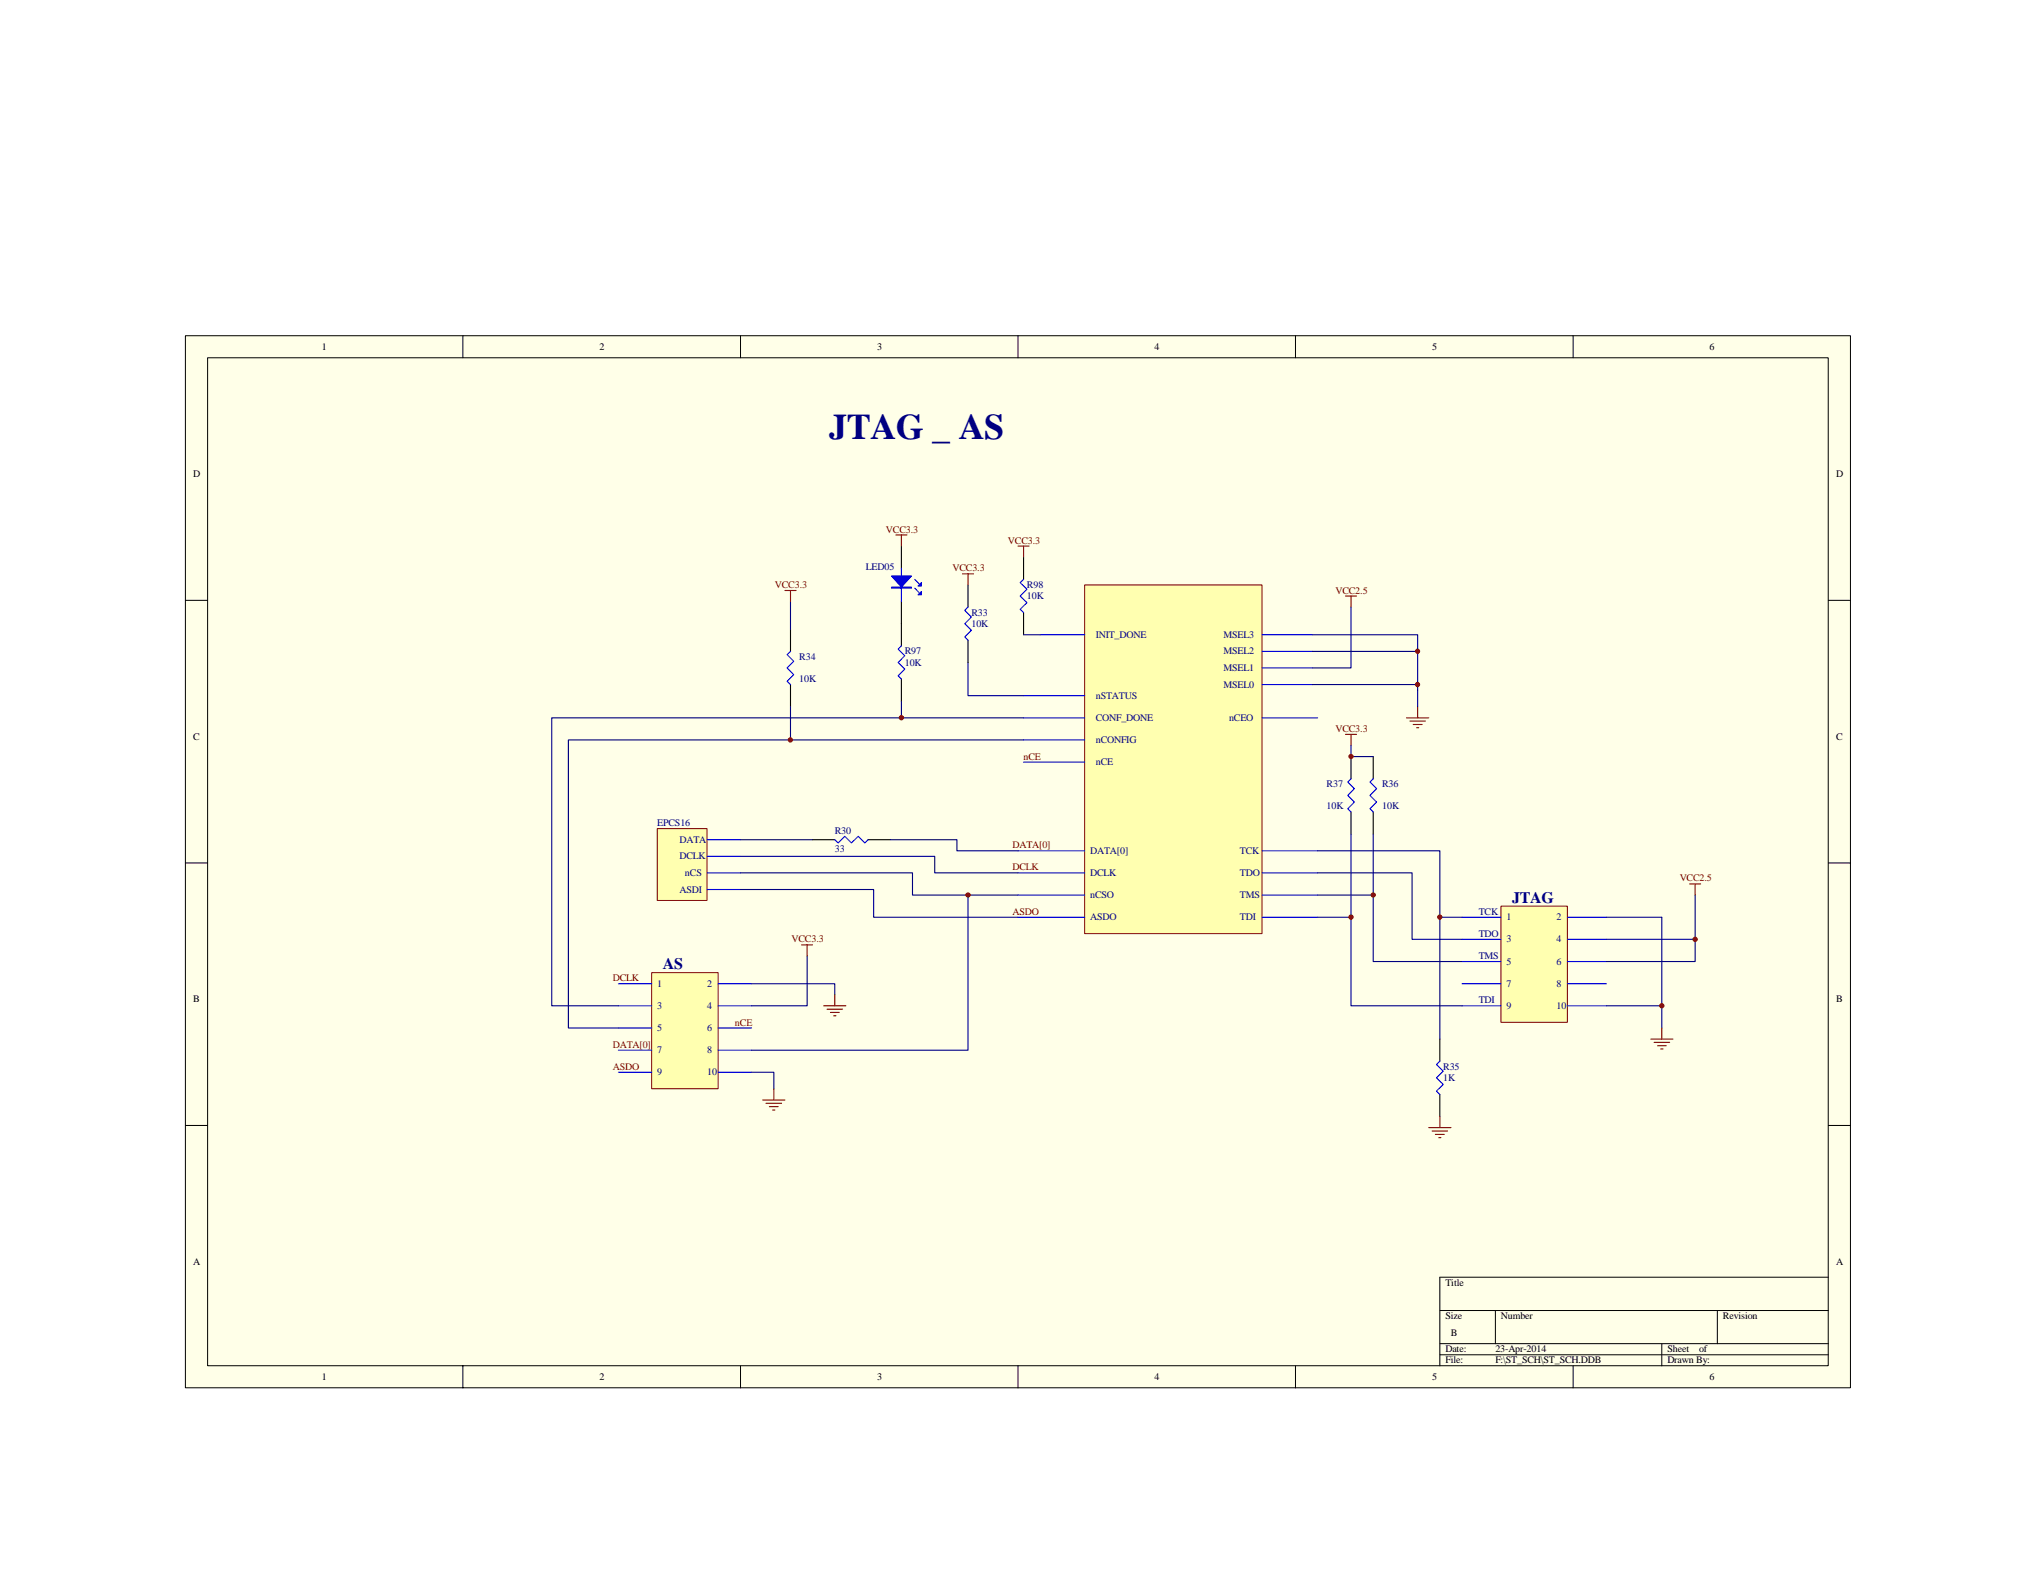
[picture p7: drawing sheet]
<svg xmlns="http://www.w3.org/2000/svg" width="279mm" height="216mm" viewBox="0 0 279 216" stroke-linecap="round" stroke-linejoin="round" font-family="sans-serif">
<path d="M25.4 46.1h228.5v144.4h-228.5z" fill="#ffffe8"/>
<g fill="none" stroke="#000" stroke-width=".14">
<path d="M25.4 46.1h228.5v144.4h-228.5zM28.5 49.1h222.4v138.4h-222.4zM63.5 46.1v3M101.6 46.1v3M139.7 46.1v3M177.8 46.1v3M215.9 46.1v3M25.4 82.4h3.1M250.9 82.4h3.1M25.4 118.4h3.1M250.9 118.4h3.1M25.4 154.5h3.1"/>
<path d="M250.9 154.5h3.1M197.6 179.9h53.3M205.2 179.9v4.5M235.7 179.9v4.5M250.9 175.3h-53.3v12.2M63.5 187.5v3M101.6 187.5v3M139.7 187.5v3M177.8 187.5v3M197.6 184.4h53.3M197.6 185.9h53.3M215.9 187.5v3"/>
<path d="M228 184.4v3.1"/>
</g>
<path d="M148.9 80.3h24.3v47.8h-24.3z" fill="#ffffb0"/>
<path d="M148.8 80.3h24.4v47.8h-24.4z" fill="none" stroke="#800000" stroke-width=".14"/>
<path d="M123.7 78v4.6M125.5 79.5l.6 .6M123.7 88.6l-.4 .5 .9 .9-.9 .9 .9 .9-.9 1 .4 .4M125.5 80.7l.6 .6M132.8 83.3l-.4 .5 .9 .9-.9 .9 .9 .9-.9 .9 .4 .5M140.5 95.5h8.3M140.5 98.5h8.3M140.5 101.6h8.3" fill="none" stroke="#00f" stroke-width=".15"/>
<path d="M123.7 96.2v2.3h16.8M132.8 90.9v4.6h7.7" fill="none" stroke="#000080" stroke-width=".15"/>
<path d="M123.7 75v3M123.7 82.5v6.1M123.7 93.2v3M132.8 80.3v3M132.8 87.9v3" fill="none" stroke="#000" stroke-width=".15"/>
<path d="M122.9 73.4h1.6M123.7 73.4v1.6M132.1 78.8h1.5M132.8 78.8v1.5" fill="none" stroke="#800000" stroke-width=".15"/>
<g fill="#00f" stroke="#00f" stroke-width=".15">
<path d="M122.3 79.1h2.8l-1.4 1.5z"/>
<path d="M126 81.6l.4-.4v.4z"/>
<path d="M126.4 80v.4h-.4z"/>
<path d="M122.3 80.6h2.8v.1h-2.8z" fill-rule="evenodd"/>
</g>
<path d="M206 124.4h9.1v15.9h-9.1z" fill="#ffffb0"/>
<path d="M206 124.4h9.1v15.9h-9.1z" fill="none" stroke="#800000" stroke-width=".14"/>
<g fill="none" stroke="#00f" stroke-width=".15">
<path d="M173.2 116.8h7.6M173.2 119.8h7.6M185.4 106.9l-.4 .4 .9 .9-.9 1 .9 .9-.9 .9 .4 .4M188.4 106.9l-.4 .4 .9 .9-.9 1 .9 .9-.9 .9 .4 .4M173.2 125.9h7.6M173.2 122.9h7.6M200.6 125.9h5.4M200.6 128.9h5.4M200.6 132h5.4M200.6 135h5.4M200.6 138h5.4M215.1 125.9h5.4"/>
<path d="M215.1 128.9h5.4M215.1 132h5.4M215.1 135h5.4M215.1 138h5.4M197.6 145.6l-.5 .5 1 .9-1 .9 1 .9-1 1 .5 .4"/>
</g>
<path d="M180.8 116.8h16.8v9.1h3M180.8 119.8h13v9.1h6.8M185.4 102.3v1.5h3M185.4 114.5v11.4M188.4 114.5v8.4M180.8 122.9h7.6v9.1h12.2M180.8 125.9h4.6v12.1h15.2M197.6 125.9v16.7M220.5 125.9h7.5v15.2M220.5 138h7.5M220.5 128.9h12.1M232.6 122.9v9.1h-12.1" fill="none" stroke="#000080" stroke-width=".15"/>
<path d="M185.4 103.8v3.1M185.4 111.4v3.1M188.4 103.8v3.1M188.4 111.4v3.1M197.6 142.6v3M197.6 150.2v3.1" fill="none" stroke="#000" stroke-width=".15"/>
<g fill="none" stroke="#800000" stroke-width=".15">
<path d="M184.6 100.8h1.6M185.4 100.8v1.5M231.9 121.3h1.5M232.6 121.3v1.6M196.1 154.8h3M196.5 155.2h2.1M197 155.7h1.2M197.4 156.1h.3M197.6 153.3v1.5M226.5 142.6h3.1M227 143.1h2.1M227.5 143.5h1.2"/>
<path d="M227.9 144h.3M228 141.1v1.5"/>
</g>
<g fill="#800000" stroke="#800000" stroke-width=".14">
<circle cx="185.4" cy="125.9" r=".3"/>
<circle cx="188.5" cy="122.8" r=".29"/>
<circle cx="197.6" cy="125.9" r=".29"/>
<circle cx="232.6" cy="128.9" r=".3"/>
<circle cx="228" cy="138" r=".3"/>
<circle cx="185.4" cy="103.8" r=".29"/>
</g>
<path d="M89.5 133.5h9.1v15.9h-9.1z" fill="#ffffb0"/>
<path d="M89.4 133.5h9.2v15.9h-9.2z" fill="none" stroke="#800000" stroke-width=".14"/>
<g fill="none" stroke="#00f" stroke-width=".15">
<path d="M108.5 89.4l-.5 .5 .9 .9-.9 .9 .9 .9-.9 .9 .5 .5M139.7 116.8h9.1M139.7 119.8h9.1M140.5 104.6h8.3M84.9 135h4.5M84.9 138h4.5M98.6 135h4.5M98.6 138h4.5M139.7 122.9h9.1M139.7 125.9h9.1M84.9 141.1h4.5M84.9 144.1h4.5"/>
<path d="M84.9 147.2h4.5M98.6 141.1h4.5M98.6 144.1h4.5M98.6 147.2h4.5"/>
</g>
<path d="M108.5 82.6v3.8M108.5 97v4.6M123.7 98.5h-48v39.5h9.2M140.5 101.6h-62.5v39.5h6.9M103.1 135h11.5v1.5M110.8 131.2v6.8h-7.7M139.7 122.9h-6.9v21.2h-29.7M103.1 147.2h3.1v2.3" fill="none" stroke="#000080" stroke-width=".15"/>
<g fill="none" stroke="#800000" stroke-width=".15">
<path d="M107.7 81h1.5M108.5 81v1.5M110 129.7h1.5M110.8 129.7v1.5M113 138h3.1M113.5 138.5h2.1M114 139h1.2M114.4 139.4h.3M114.6 136.5v1.5M104.7 151h3M105.1 151.4h2.2M105.6 151.9h1.2"/>
<path d="M106 152.4h.3M106.2 149.5v1.5"/>
</g>
<g fill="#800000" stroke="#800000" stroke-width=".14">
<circle cx="123.7" cy="98.5" r=".3"/>
<circle cx="108.5" cy="101.6" r=".3"/>
</g>
<path d="M108.5 86.4v3M108.5 94v3" fill="none" stroke="#000" stroke-width=".15"/>
<path d="M90.2 113.7h6.8v9.9h-6.8z" fill="#ffffb0"/>
<path d="M90.2 113.7h6.8v9.9h-6.8z" fill="none" stroke="#800000" stroke-width=".14"/>
<path d="M140.5 79.5l-.5 .5 .9 .9-.9 .9 .9 .9-.9 .9 .5 .5M142.7 87.1h6.1M173.2 87.1h6.9M173.2 89.4h6.9M173.2 91.7h6.9M173.2 94h6.9M173.2 98.5h7.6M97 115.3h4.6M97 117.5h4.6M97 119.8h4.6M114.6 115.3l.4 .4 .9-.9 .9 .9 1-.9 .9 .9 .4-.4M97 122.1h4.6" fill="none" stroke="#00f" stroke-width=".15"/>
<path d="M140.5 87.1h2.2M180.1 89.4h14.4v7.6M180.1 87.1h14.4v2.3M180.1 94h14.4M185.4 83.3v8.4h-5.3M101.6 117.5h26.7v2.3h11.4M101.6 119.8h23.6v3.1h7.6M101.6 115.3h9.9M122.2 115.3h9.1v1.5h8.4M101.6 122.1h18.3v3.8h19.8" fill="none" stroke="#000080" stroke-width=".15"/>
<g fill="#800000" stroke="#800000" stroke-width=".14">
<circle cx="132.8" cy="122.8" r=".29"/>
<circle cx="194.5" cy="94" r=".29"/>
<circle cx="194.5" cy="89.4" r=".29"/>
</g>
<path d="M140.5 76.5v3M140.5 84.1v3M111.5 115.3h3.1M119.1 115.3h3.1" fill="none" stroke="#000" stroke-width=".15"/>
<path d="M139.7 75h1.5M140.5 75v1.5M184.6 81.8h1.6M185.4 81.8v1.5M193 98.5h3.1M193.5 99h2.1M193.9 99.4h1.3M194.4 99.9h.3M194.5 97v1.5" fill="none" stroke="#800000" stroke-width=".15"/>
<text font-size="4.9" fill="#000080" x="113.8" y="60.2">JTAG _ AS</text>
<g font-size="2.2" fill="#000080">
<text x="207.5" y="123.9">JTAG</text>
<text x="91" y="133">AS</text>
</g>
<g font-size="1.4">
<text x="44.2" y="48">1</text>
<text x="82.3" y="48">2</text>
<text x="120.4" y="48">3</text>
<text x="158.4" y="48">4</text>
<text x="196.5" y="48">5</text>
<text x="234.6" y="48">6</text>
<text x="26.5" y="65.5">D</text>
<text x="252" y="65.5">D</text>
<text x="26.5" y="101.5">C</text>
<text x="252" y="101.5">C</text>
<text x="26.5" y="137.6">B</text>
<text x="252" y="137.6">B</text>
<text x="26.5" y="173.6">A</text>
<text x="252" y="173.6">A</text>
<text x="198.4" y="176.5">Title</text>
<text x="198.4" y="181.1">Size</text>
<text x="198.4" y="185.6">Date:</text>
<text x="199.1" y="183.3">B</text>
<text x="205.2" y="185.6">23-Apr-2014</text>
<text x="206" y="181.1">Number</text>
<text x="228.8" y="185.6">Sheet</text>
<text x="233.2" y="185.6">of</text>
<text x="236.4" y="181.1">Revision</text>
<text x="44.2" y="189.4">1</text>
<text x="82.3" y="189.4">2</text>
<text x="120.4" y="189.4">3</text>
<text x="158.4" y="189.4">4</text>
<text x="196.5" y="189.4">5</text>
<text x="198.4" y="187.1">File:</text>
<text x="205.2" y="187.1">F:\ST_SCH\ST_SCH.DDB</text>
<text x="228.8" y="187.1">Drawn By:</text>
<text x="234.6" y="189.4">6</text>
</g>
<g font-size="1.4" fill="#800000">
<text x="121.6" y="73.1">VCC3.3</text>
<text x="138.3" y="74.6">VCC3.3</text>
<text x="106.3" y="80.7">VCC3.3</text>
<text x="130.7" y="78.4">VCC3.3</text>
<text x="183.3" y="81.5">VCC2.5</text>
<text x="183.3" y="100.5">VCC3.3</text>
<text x="140.5" y="104.3">nCE</text>
<text x="138.9" y="116.4">DATA[0]</text>
<text x="138.9" y="119.5">DCLK</text>
<text x="138.9" y="125.6">ASDO</text>
<text x="230.5" y="121">VCC2.5</text>
<text x="108.6" y="129.3">VCC3.3</text>
<text x="84.1" y="134.7">DCLK</text>
<text x="84.1" y="143.8">DATA[0]</text>
<text x="100.9" y="140.8">nCE</text>
<text x="84.1" y="146.8">ASDO</text>
</g>
<g font-size="1.4" fill="#000080">
<text x="118.8" y="78.3">LED05</text>
<text x="140.9" y="80.7">R98</text>
<text x="140.9" y="82.2">10K</text>
<text x="124.2" y="89.8">R97</text>
<text x="133.3" y="84.5">R33</text>
<text x="133.3" y="86">10K</text>
<text x="150.4" y="87.5">INIT_DONE</text>
<text x="167.9" y="89.8">MSEL2</text>
<text x="167.9" y="87.5">MSEL3</text>
<text x="109.7" y="90.6">R34</text>
<text x="109.7" y="93.6">10K</text>
<text x="124.2" y="91.4">10K</text>
<text x="150.4" y="95.9">nSTATUS</text>
<text x="167.9" y="94.4">MSEL0</text>
<text x="167.9" y="92.1">MSEL1</text>
<text x="150.4" y="99">CONF_DONE</text>
<text x="150.4" y="102">nCONFIG</text>
<text x="168.7" y="99">nCEO</text>
<text x="150.4" y="105">nCE</text>
<text x="90.2" y="113.4">EPCS16</text>
<text x="182.1" y="108.1">R37</text>
<text x="182.1" y="111.1">10K</text>
<text x="189.7" y="108.1">R36</text>
<text x="189.7" y="111.1">10K</text>
<text x="93.2" y="115.7">DATA</text>
<text x="93.2" y="118">DCLK</text>
<text x="114.6" y="114.4">R30</text>
<text x="114.6" y="116.9">33</text>
<text x="149.6" y="117.2">DATA[0]</text>
<text x="170.2" y="117.2">TCK</text>
<text x="93.2" y="122.5">ASDI</text>
<text x="94" y="120.2">nCS</text>
<text x="149.6" y="123.3">nCSO</text>
<text x="149.6" y="120.2">DCLK</text>
<text x="170.2" y="123.3">TMS</text>
<text x="170.2" y="120.2">TDO</text>
<text x="202.9" y="125.6">TCK</text>
<text x="149.6" y="126.3">ASDO</text>
<text x="170.2" y="126.3">TDI</text>
<text x="202.9" y="128.6">TDO</text>
<text x="202.9" y="131.6">TMS</text>
<text x="206.7" y="126.3">1</text>
<text x="206.7" y="129.3">3</text>
<text x="213.6" y="126.3">2</text>
<text x="213.6" y="129.3">4</text>
<text x="90.2" y="135.4">1</text>
<text x="97" y="135.4">2</text>
<text x="202.9" y="137.7">TDI</text>
<text x="206.7" y="132.4">5</text>
<text x="206.7" y="135.4">7</text>
<text x="213.6" y="132.4">6</text>
<text x="213.6" y="135.4">8</text>
<text x="90.2" y="138.5">3</text>
<text x="90.2" y="141.5">5</text>
<text x="97" y="138.5">4</text>
<text x="97" y="141.5">6</text>
<text x="206.7" y="138.5">9</text>
<text x="213.6" y="138.5">10</text>
<text x="90.2" y="144.6">7</text>
<text x="90.2" y="147.6">9</text>
<text x="97" y="144.6">8</text>
<text x="97" y="147.6">10</text>
<text x="198.1" y="146.8">R35</text>
<text x="198.1" y="148.4">1K</text>
</g>
</svg>
